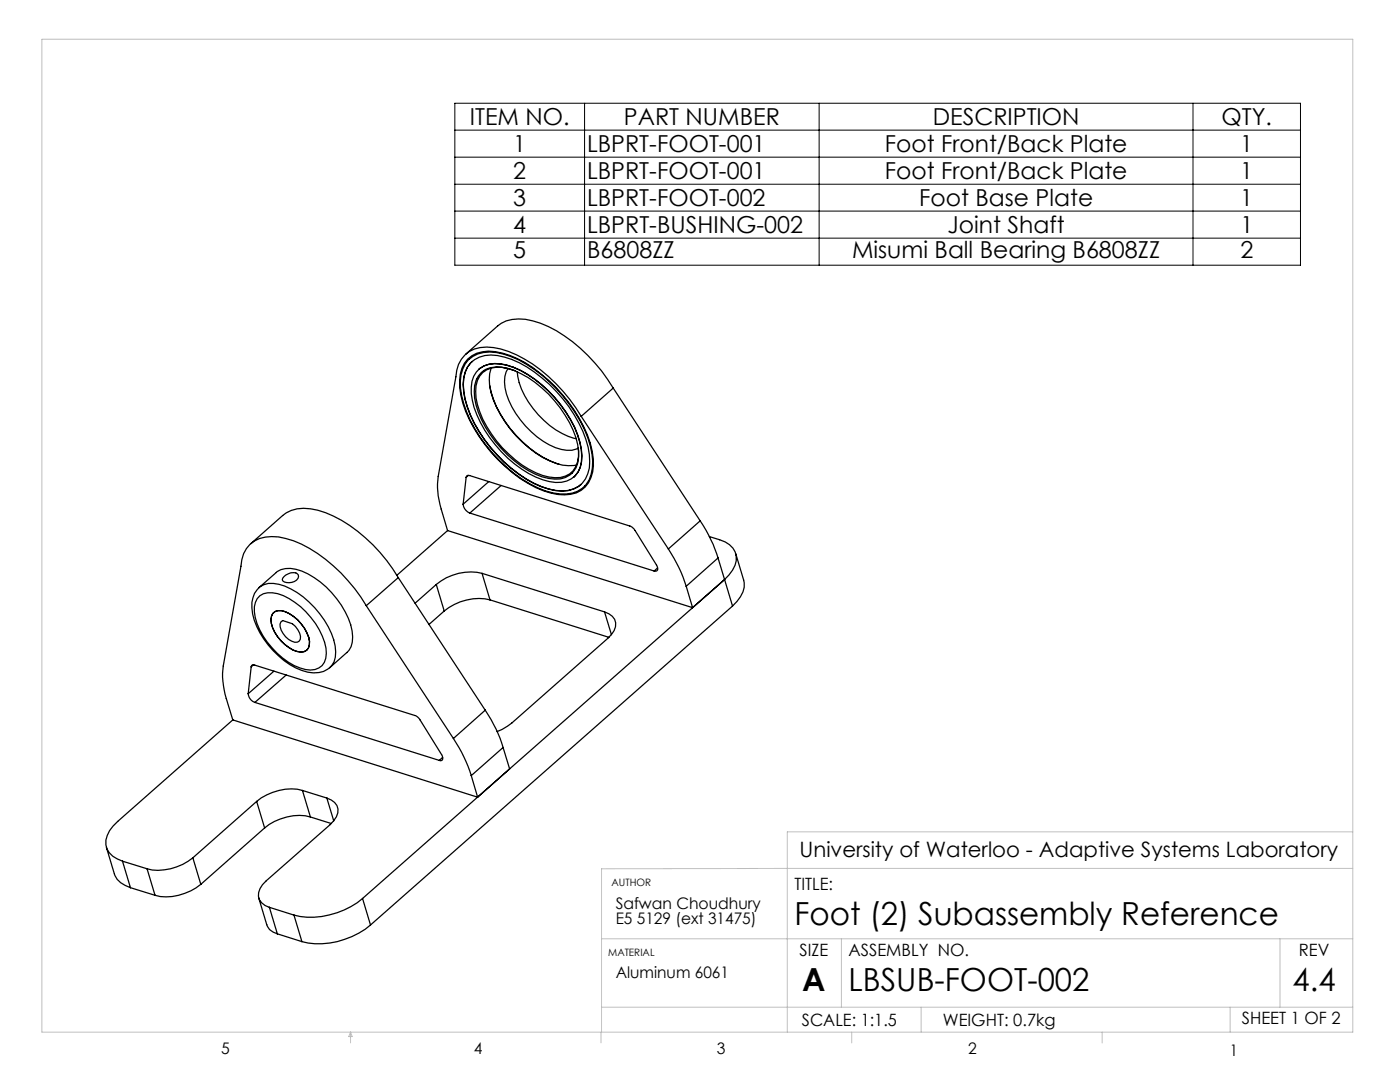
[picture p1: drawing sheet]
<svg xmlns="http://www.w3.org/2000/svg" width="279mm" height="216mm" viewBox="0 0 279 216" stroke-linecap="round" stroke-linejoin="round" font-family="sans-serif">
<path d="M90.8 20.6h168.7v32.3h-168.7zM90.8 31.4h168.7M90.8 36.8h168.7M90.8 26h168.7M116.7 20.6v32.3M163.5 20.6v32.3M238.1 20.6v32.3M90.8 42.1h168.7M90.8 47.5h168.7" fill="none" stroke="#000" stroke-width=".2"/>
<g fill="none" stroke="#c0c0c0" stroke-width=".2">
<path d="M8.4 7.8h261.6v198.2h-261.6zM270 166h-112.9v40M270 173.3l-149.9 .1v32.6M120.1 187.3h149.9M167.9 187.3v13.7M255.4 187.3v13.7M70 206v2.1M70 206l.3 .8h-.7zM119.9 206v2.1M120.1 201h149.9M170 206v2.1M183.8 201v5"/>
<path d="M220 206v2.1M245.5 201v5"/>
</g>
<g fill="none" stroke="#000" stroke-width=".25">
<path d="M93 70.7l6.3-5.6a7.5 7.5 0 0 1 7-1.1 27.7 27.7 0 0 1 13.8 10l2.3 3.4M93.3 71.6a7 7 0 0 1 6.9-1.2 24.9 24.9 0 0 1 11.9 8.2 24.3 24.3 0 0 1 6.3 12.9 6.6 6.6 0 0 1-2.4 6.4 8.6 8.6 0 0 1-7.6 0 29.5 29.5 0 0 1-16-17.5 10 10 0 0 1 .3-7.9zM93.5 71.8a6.2 6.2 0 0 1 5.6-1.5 22.9 22.9 0 0 1 12 7.3 25.9 25.9 0 0 1 7 13 7.1 7.1 0 0 1-1.9 6.8 6.7 6.7 0 0 1-5.9 1 24.9 24.9 0 0 1-13.3-9.5 21.5 21.5 0 0 1-5.1-12.8 6.6 6.6 0 0 1 1.6-4.3zM93.9 72.4a6.5 6.5 0 0 1 6.8-1.1 25.4 25.4 0 0 1 12.8 9.8 20.3 20.3 0 0 1 4.2 11 5.3 5.3 0 0 1-5.5 5.9 15.4 15.4 0 0 1-8.7-3.4 28 28 0 0 1-10.7-15 9 9 0 0 1 .5-6.3zM94.3 72.1a6.4 6.4 0 0 0-1.7 6 24.5 24.5 0 0 0 7.9 14 21 21 0 0 0 10.4 5.8 6.2 6.2 0 0 0 5.1-1.2M95.6 73.7v-.1a5.8 5.8 0 0 1 5.6-.8 22.3 22.3 0 0 1 11.8 9.4 15.9 15.9 0 0 1 3.1 9.9 4.7 4.7 0 0 1-1.6 3.1M95.7 73.5a6.9 6.9 0 0 1 6.8-.2 24.4 24.4 0 0 1 13.2 15 7 7 0 0 1-.9 6.7 6 6 0 0 1-6.5 .7 23.8 23.8 0 0 1-14-15.8 6.1 6.1 0 0 1 1.4-6.4zM96.1 74.3a5.2 5.2 0 0 1 5.2-.8 22.3 22.3 0 0 1 13.1 12.3 9.5 9.5 0 0 1 .5 7.6 4.7 4.7 0 0 1-5.4 2.1 19.5 19.5 0 0 1-10.6-7.3 17.8 17.8 0 0 1-4.2-10.1 4.9 4.9 0 0 1 1.4-3.8zM97.7 76.9a22.2 22.2 0 0 0 10.7 14.4l3.2 1.4M98 73.4a8.9 8.9 0 0 0 .5 6.4 23 23 0 0 0 11.1 12.1 8.3 8.3 0 0 0 5.5 .9M101.4 73.5a6.8 6.8 0 0 0 .1 6.4 18.4 18.4 0 0 0 9.3 9.4 5.7 5.7 0 0 0 4.6 .1 4.7 4.7 0 0 1-3.6 5.9 11.7 11.7 0 0 1-7.6-2.5 22.3 22.3 0 0 1-9.2-13.4 5.8 5.8 0 0 1 1.3-5.1 5.3 5.3 0 0 1 5.2-.7l1.3 .4M103.2 74.2a16.2 16.2 0 0 0 6.5 10.7 13.3 13.3 0 0 0 5.3 2.6"/>
<path d="M122.4 77.4l-6.4 5.7M122.4 77.4l17.3 26.5M93 95.3a.46 .46 0 0 1 .7-.4l32.1 10.1 1 .9 4.4 7.4a.5 .5 0 0 1-.1 .6 .5 .5 0 0 1-.5 0M93 95.3l-.6 5.3M93.5 94.9l-.5 .4M97.5 96.1l-5.1 4.5M100 96.9l-6.2 5.5M116 83.1a30.7 30.7 0 0 0-14.5-13 9 9 0 0 0-7.8 0 6 6 0 0 0-2.7 5.1l-3.5 19.9a15.4 15.4 0 0 0 .6 6.5l1.2 4.3M116 83.1l17.4 26.4M50.1 108.5l6.3-5.6a7.4 7.4 0 0 1 7-1.1 29.1 29.1 0 0 1 15 11.7l1.1 1.8M51.7 117.3l3.4-3.1a4.9 4.9 0 0 1 5.1-.3 17.8 17.8 0 0 1 10.1 12 4.6 4.6 0 0 1-1.1 4.3l-3.4 3a5.3 5.3 0 0 1-5.6 .6 16.9 16.9 0 0 1-9.8-11.3 5.3 5.3 0 0 1 1.3-5.2zM51.7 117.2a4.1 4.1 0 0 1 4-.6 17.3 17.3 0 0 1 11.2 12.3 4.6 4.6 0 0 1-1.1 4.3"/>
<path d="M51.9 118.9a5.5 5.5 0 0 1 5.8 .6 15.9 15.9 0 0 1 7.4 9.8 3.7 3.7 0 0 1-1.5 4 4.4 4.4 0 0 1-3.7 0 15.8 15.8 0 0 1-9-10.1 4.3 4.3 0 0 1 1-4.3zM56.7 115.1a2.29 2.29 0 0 1 2.6-.7 .78 .78 0 0 1-.1 1.3 2.39 2.39 0 0 1-2.8 .2l-.1-.2zM79.5 115.3l-6.4 5.6M79.5 115.3l17.3 26.4M87.1 116.6l-4.3 3.8M87.1 116.6l1.6 5.3M89.3 105.9l-10.1 8.9M89.3 105.9l48.9 15.3-1.3-4.2M92.4 100.6a2.13 2.13 0 0 0 1.4 1.8M93.8 102.4l36.8 11.5M96.2 114.4a10.5 10.5 0 0 0-9.1 2.2M96.2 114.4l24.5 7.7"/>
<path d="M96.2 114.4l1.6 5.3M97.8 119.7a10.8 10.8 0 0 0-9.1 2.2M97.8 119.7l23.7 7.5M131.2 113.3l-.6 .6M133.4 109.5a29 29 0 0 1 3.5 7.5M139.7 103.9a29.6 29.6 0 0 1 3.6 7.4M139.7 103.9l-6.3 5.6M141.6 107.1l2 .6a3.8 3.8 0 0 1 3.1 5.1l-.5 1-1.6 1.8M143.3 111.3l-6.4 5.7M143.3 111.3l1.3 4.3M144.6 115.6l-72.2 63.7M144.6 115.6l1.6 5.3"/>
<path d="M146.8 110.5l1.6 5.2a4.3 4.3 0 0 1-1.3 4.3l-.9 .9M49.5 138.4a2.02 2.02 0 0 0 1.4 1.8M50.1 133.1a.46 .46 0 0 1 .7-.4l32.1 10.1 .8 .7 4.4 7.1 .3 .7a.45 .45 0 0 1-.3 .5 .45 .45 0 0 1-.4-.1M50.1 133.1l-.6 5.3M50.6 132.6l-.5 .5M54.4 122.4a2.1 2.1 0 0 1 2.5-.3 8.4 8.4 0 0 1 4.9 5.9 1.77 1.77 0 0 1-.6 1.8 1.77 1.77 0 0 1-1.9 .2 7.9 7.9 0 0 1-5.2-6.4zM54.7 133.9l-5.2 4.5M56.1 124.1l.3-.3a3.7 3.7 0 0 1 3.5 3.7l-.2 .4a1.66 1.66 0 0 1-2.1-.3 4.2 4.2 0 0 1-1.7-3.1zM57.1 134.7l-6.2 5.5M73.1 120.9a31.2 31.2 0 0 0-14.5-13 9.2 9.2 0 0 0-7.8 .1 5.9 5.9 0 0 0-2.7 5l-3.5 19.9a15.3 15.3 0 0 0 .6 6.5l1.3 4.3M73.1 120.9l17.4 26.5M88.7 121.9l-3.1 2.7"/>
<path d="M120.7 122.1a2.68 2.68 0 0 1 2.1 3l-.2 .7-1.3 1.6-19.1 16.9-2 1.3-1 .4M120.7 122.1l1.3 4.5M146.2 120.9l-72.3 63.7M46.5 143.7l-23 20.2a5.1 5.1 0 0 0-2.2 5.5 4.8 4.8 0 0 0 3.1 2.4M46.5 143.7l48.8 15.4M50.9 140.2l36.8 11.5M51.2 159.9l-12.7 11.3M51.2 159.9l1.6 5.3M60.4 157.7a10.6 10.6 0 0 0-9.2 2.2M60.4 157.7l4.8 1.5M60.4 157.7l1.5 5.3M65.2 159.2a2.68 2.68 0 0 1 2.2 3l-.3 .8-1.2 1.5-12.8 11.3a3.5 3.5 0 0 0-1.3 3.8l1.1 1.1 .9 .3"/>
<path d="M65.2 159.2l1.4 4.6M88.3 151.1l-.6 .6M90.5 147.4a29.6 29.6 0 0 1 3.6 7.4M94.1 154.8l1.2 4.3M96.8 141.7a26.2 26.2 0 0 1 3.6 7.5M96.8 141.7l-6.3 5.7M100.4 149.2l-6.3 5.6M100.4 149.2l1.3 4.2-6.4 5.7M21.2 169.1l1.6 5.3a3.6 3.6 0 0 0 2.2 2.3l1 .4M24.4 171.8l5 1.6M24.4 171.8l1.6 5.3M26 177.1l4.9 1.5"/>
<path d="M29.4 173.4l1.5 5.2M38.5 171.2a10.6 10.6 0 0 1-9.1 2.2M38.5 171.2l1.6 5.3M40.1 176.5a10.6 10.6 0 0 1-9.2 2.1M51.6 179.2l1.6 5.3a2.67 2.67 0 0 0 2.2 1.8M52.8 165.2l-12.7 11.3M61.9 163a10.6 10.6 0 0 0-9.1 2.2M61.9 163l4.2 1.3M72.4 179.3a16 16 0 0 1-13.7 3.3M72.4 179.3l1.5 5.3M53.8 181l4.9 1.6M53.8 181l1.6 5.3"/>
<path d="M55.4 186.3l4.9 1.6M58.7 182.6l1.6 5.3M73.9 184.6a15.7 15.7 0 0 1-13.6 3.3"/>
</g>
<g font-size="6.3">
<text x="158.6" y="184.5">Foot (2) Subassembly Reference</text>
<text x="160.1" y="197.8">A</text>
<text x="169.4" y="197.8">LBSUB-FOOT-002</text>
<text x="258" y="197.8">4.4</text>
</g>
<g font-size="4.7">
<text x="93.8" y="24.9">ITEM NO.</text>
<text x="124.5" y="24.9">PART NUMBER</text>
<text x="186.2" y="24.9">DESCRIPTION</text>
<text x="243.8" y="24.9">QTY.</text>
<text x="102.4" y="30.3">1</text>
<text x="102.4" y="35.7">2</text>
<text x="117.2" y="30.3">LBPRT-FOOT-001</text>
<text x="117.2" y="35.7">LBPRT-FOOT-001</text>
<text x="176.6" y="30.3">Foot Front/Back Plate</text>
<text x="176.6" y="35.7">Foot Front/Back Plate</text>
<text x="247.5" y="30.3">1</text>
<text x="247.5" y="35.7">1</text>
<text x="102.4" y="41.1">3</text>
<text x="117.2" y="41.1">LBPRT-FOOT-002</text>
<text x="183.4" y="41.1">Foot Base Plate</text>
<text x="247.5" y="41.1">1</text>
<text x="102.4" y="46.5">4</text>
<text x="117.2" y="46.5">LBPRT-BUSHING-002</text>
<text x="189.1" y="46.5">Joint Shaft</text>
<text x="247.5" y="46.5">1</text>
<text x="102.4" y="51.4">5</text>
<text x="117.2" y="51.4">B6808ZZ</text>
<text x="170" y="51.4">Misumi Ball Bearing B6808ZZ</text>
<text x="247.5" y="51.4">2</text>
</g>
<text font-size="4.2" x="159.6" y="171.1">University of Waterloo - Adaptive Systems Laboratory</text>
<g font-size="3.4">
<text x="158.6" y="177.7">TITLE:</text>
<text x="159.6" y="190.7">SIZE</text>
<text x="169.3" y="190.7">ASSEMBLY NO.</text>
<text x="259.2" y="190.7">REV</text>
<text x="160" y="204.7">SCALE: 1:1.5</text>
<text x="188.2" y="204.7">WEIGHT: 0.7kg</text>
<text x="247.8" y="204.4">SHEET 1 OF 2</text>
</g>
<g font-size="3.2">
<text x="122.9" y="181.3">Safwan Choudhury</text>
<text x="122.9" y="184.5">E5 5129 (ext 31475)</text>
<text x="122.9" y="195.1">Aluminum 6061</text>
<text x="44.2" y="210.4">5</text>
<text x="94.6" y="210.3">4</text>
<text x="143.1" y="210.4">3</text>
<text x="193.2" y="210.3">2</text>
<text x="245.4" y="210.6">1</text>
</g>
<g font-size="2">
<text x="122.1" y="176.7">AUTHOR</text>
<text x="121.4" y="190.7">MATERIAL</text>
</g>
</svg>
